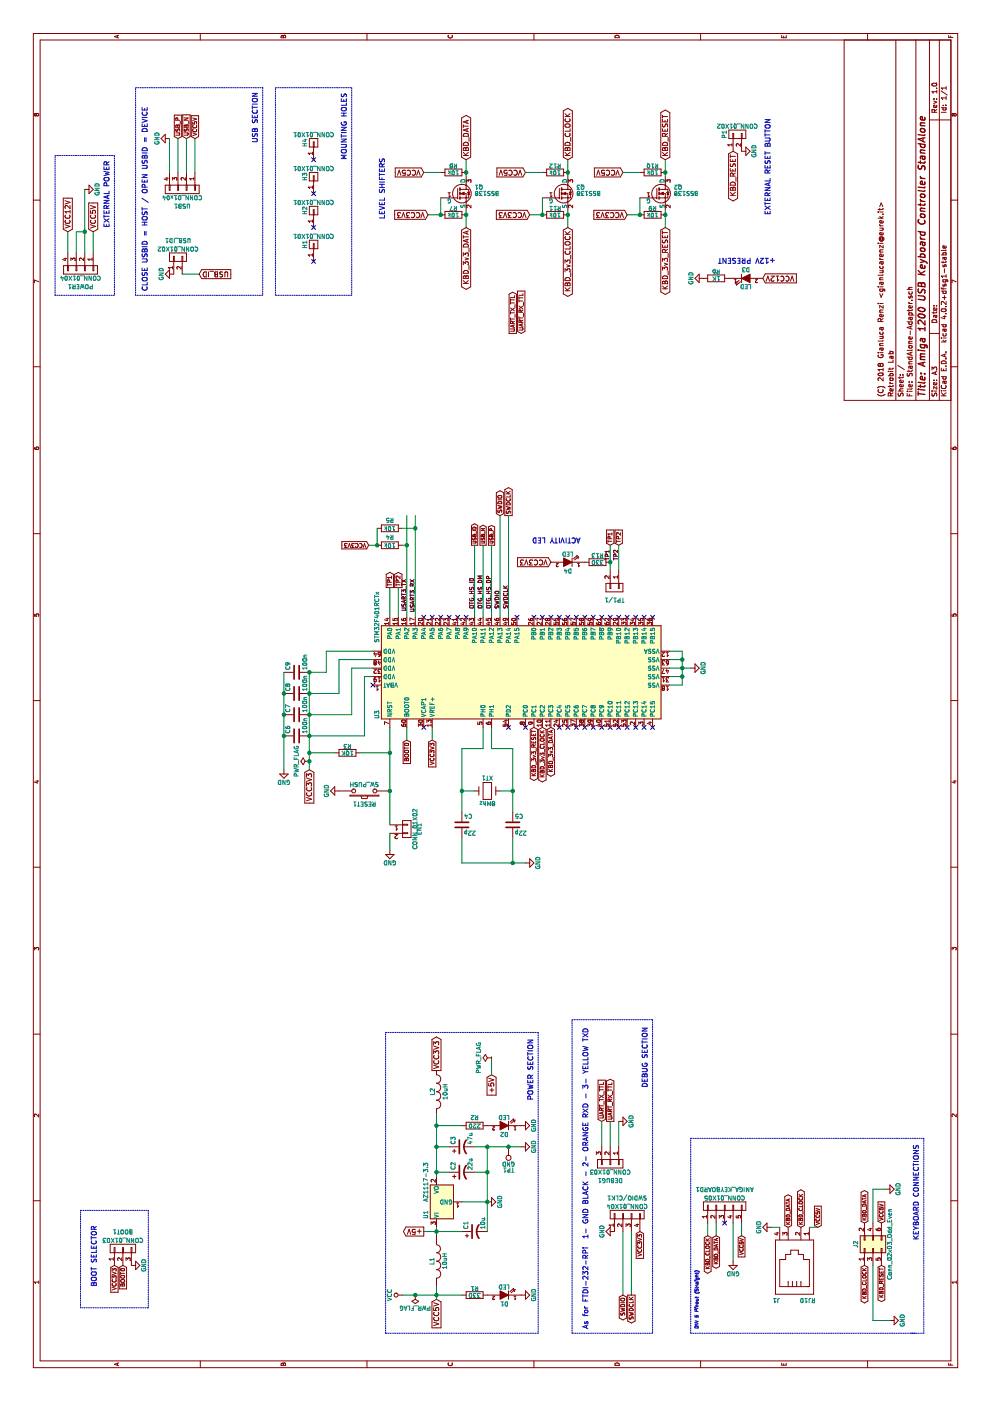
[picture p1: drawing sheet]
EESchema Schematic File Version 2
LIBS:power
LIBS:device
LIBS:transistors
LIBS:conn
LIBS:linear
LIBS:regul
LIBS:74xx
LIBS:cmos4000
LIBS:adc-dac
LIBS:memory
LIBS:xilinx
LIBS:microcontrollers
LIBS:dsp
LIBS:microchip
LIBS:analog_switches
LIBS:motorola
LIBS:texas
LIBS:intel
LIBS:audio
LIBS:interface
LIBS:digital-audio
LIBS:philips
LIBS:display
LIBS:cypress
LIBS:siliconi
LIBS:opto
LIBS:atmel
LIBS:contrib
LIBS:valves
LIBS:Video
LIBS:Valve
LIBS:Triac_Thyristor
LIBS:Transistor_IGBT
LIBS:Transistor_FET
LIBS:Transistor_BJT
LIBS:Transistor_Array
LIBS:Transformer
LIBS:Timer_RTC
LIBS:Timer_PLL
LIBS:Timer
LIBS:Switch
LIBS:StandAlone-Adapter-cache
LIBS:AmigaComponents
EELAYER 25 0
EELAYER END
$Descr A3 16535 11693
encoding utf-8
Sheet 1 1
Title "Amiga 1200 USB Keyboard Controller StandAlone"
Date ""
Rev "1.0"
Comp "Retrobit Lab"
Comment1 "(C) 2018 Gianluca Renzi <gianlucarenzi@eurek.it>"
Comment2 ""
Comment3 ""
Comment4 ""
$EndDescr
NoConn ~ 8450 4400
NoConn ~ 7950 6000
$Comp
L GND #PWR01
U 1 1
P 8650 8150
F 0 "#PWR01" H 8650 7900 50  0001 C CNN
F 1 "GND" H 8650 8000 50  0000 C CNN
F 2 "" H 8650 8150 50  0001 C CNN
F 3 "" H 8650 8150 50  0001 C CNN
	1    8650 8150
	1    0    0    -1  
$EndComp
Text GLabel 3900 5150 2    60   Output ~ 0
VCC3V3
$Comp
L Crystal XT1
U 1 1
P 7200 5750
F 0 "XT1" H 7200 5900 50  0000 C CNN
F 1 "8Mhz" H 7200 5600 50  0000 C CNN
F 2 "Crystals:Crystal_SMD_0603_4Pads" H 7200 5750 50  0001 C CNN
F 3 "" H 7200 5750 50  0000 C CNN
	1    7200 5750
	0    1    1    0   
$EndComp
$Comp
L C C4
U 1 1
P 6800 5450
F 0 "C4" H 6825 5550 50  0000 L CNN
F 1 "22p" H 6825 5350 50  0000 L CNN
F 2 "Capacitors_SMD:C_0603_HandSoldering" H 6838 5300 50  0001 C CNN
F 3 "" H 6800 5450 50  0000 C CNN
	1    6800 5450
	0    1    1    0   
$EndComp
$Comp
L C C5
U 1 1
P 6800 6050
F 0 "C5" H 6825 6150 50  0000 L CNN
F 1 "22p" H 6825 5950 50  0000 L CNN
F 2 "Capacitors_SMD:C_0603_HandSoldering" H 6838 5900 50  0001 C CNN
F 3 "" H 6800 6050 50  0000 C CNN
	1    6800 6050
	0    1    1    0   
$EndComp
$Comp
L GND #PWR02
U 1 1
P 6350 6200
F 0 "#PWR02" H 6350 5950 50  0001 C CNN
F 1 "GND" H 6350 6050 50  0000 C CNN
F 2 "" H 6350 6200 50  0001 C CNN
F 3 "" H 6350 6200 50  0001 C CNN
	1    6350 6200
	1    0    0    -1  
$EndComp
$Comp
L C C6
U 1 1
P 7850 3500
F 0 "C6" H 7875 3600 50  0000 L CNN
F 1 "100n" H 7875 3400 50  0000 L CNN
F 2 "Capacitors_SMD:C_0603_HandSoldering" H 7888 3350 50  0001 C CNN
F 3 "" H 7850 3500 50  0000 C CNN
	1    7850 3500
	1    0    0    -1  
$EndComp
$Comp
L C C7
U 1 1
P 8100 3500
F 0 "C7" H 8125 3600 50  0000 L CNN
F 1 "100n" H 8125 3400 50  0000 L CNN
F 2 "Capacitors_SMD:C_0603_HandSoldering" H 8138 3350 50  0001 C CNN
F 3 "" H 8100 3500 50  0000 C CNN
	1    8100 3500
	1    0    0    -1  
$EndComp
$Comp
L C C8
U 1 1
P 8350 3500
F 0 "C8" H 8375 3600 50  0000 L CNN
F 1 "100n" H 8375 3400 50  0000 L CNN
F 2 "Capacitors_SMD:C_0603_HandSoldering" H 8388 3350 50  0001 C CNN
F 3 "" H 8350 3500 50  0000 C CNN
	1    8350 3500
	1    0    0    -1  
$EndComp
$Comp
L C C9
U 1 1
P 8600 3500
F 0 "C9" H 8625 3600 50  0000 L CNN
F 1 "100n" H 8625 3400 50  0000 L CNN
F 2 "Capacitors_SMD:C_0603_HandSoldering" H 8638 3350 50  0001 C CNN
F 3 "" H 8600 3500 50  0000 C CNN
	1    8600 3500
	1    0    0    -1  
$EndComp
$Comp
L GND #PWR03
U 1 1
P 7450 3350
F 0 "#PWR03" H 7450 3100 50  0001 C CNN
F 1 "GND" H 7450 3200 50  0000 C CNN
F 2 "" H 7450 3350 50  0001 C CNN
F 3 "" H 7450 3350 50  0001 C CNN
	1    7450 3350
	0    1    1    0   
$EndComp
Text GLabel 7450 3650 0    60   Input ~ 0
VCC3V3
$Comp
L CP1 C3
U 1 1
P 3000 5450
F 0 "C3" H 3025 5550 50  0000 L CNN
F 1 "47u" H 3025 5350 50  0000 L CNN
F 2 "Capacitors_SMD:c_elec_4x4.5" H 3000 5450 50  0001 C CNN
F 3 "" H 3000 5450 50  0000 C CNN
	1    3000 5450
	1    0    0    -1  
$EndComp
$Comp
L GND #PWR04
U 1 1
P 3000 6150
F 0 "#PWR04" H 3000 5900 50  0001 C CNN
F 1 "GND" H 3000 6000 50  0000 C CNN
F 2 "" H 3000 6150 50  0001 C CNN
F 3 "" H 3000 6150 50  0001 C CNN
	1    3000 6150
	1    0    0    -1  
$EndComp
Text Label 9350 5700 0    47   ~ 0
OTG_HS_DM
Text Label 9350 5800 0    47   ~ 0
OTG_HS_DP
Text GLabel 10100 5700 2    39   Output ~ 0
USB_N
Text GLabel 10100 5800 2    39   Output ~ 0
USB_P
Text Label 9350 5600 0    47   ~ 0
OTG_HS_ID
Text GLabel 10100 5600 2    39   Output ~ 0
USB_ID
$Comp
L GND #PWR05
U 1 1
P 13300 2050
F 0 "#PWR05" H 13300 1800 50  0001 C CNN
F 1 "GND" H 13300 1900 50  0000 C CNN
F 2 "" H 13300 2050 50  0001 C CNN
F 3 "" H 13300 2050 50  0001 C CNN
	1    13300 2050
	-1   0    0    1   
$EndComp
$Comp
L CONN_01X02 USB_ID1
U 1 1
P 13500 2100
F 0 "USB_ID1" V 13700 2100 50  0000 C CNN
F 1 "CONN_01X02" V 13600 2100 50  0000 C CNN
F 2 "Pin_Headers:Pin_Header_Straight_1x02" H 13500 2100 50  0001 C CNN
F 3 "" H 13500 2100 50  0000 C CNN
	1    13500 2100
	1    0    0    -1  
$EndComp
Text GLabel 13300 2350 3    60   Input ~ 0
USB_ID
Text Notes 13100 1750 0    60   ~ 0
CLOSE USBID = HOST / OPEN USBID = DEVICE
$Comp
L CONN_01X04 USB1
U 1 1
P 14300 2150
F 0 "USB1" V 14500 2150 50  0000 C CNN
F 1 "CONN_01x04" V 14400 2150 50  0000 C CNN
F 2 "RetroBitLab:USB_A_UP" H 14300 2150 50  0001 C CNN
F 3 "" H 14300 2150 50  0000 C CNN
	1    14300 2150
	-1   0    0    1   
$EndComp
$Comp
L GND #PWR06
U 1 1
P 14900 2000
F 0 "#PWR06" H 14900 1750 50  0001 C CNN
F 1 "GND" H 14900 1850 50  0000 C CNN
F 2 "" H 14900 2000 50  0001 C CNN
F 3 "" H 14900 2000 50  0001 C CNN
	1    14900 2000
	-1   0    0    1   
$EndComp
Text GLabel 14900 2200 2    47   Input ~ 0
USB_N
Text GLabel 14900 2100 2    47   Input ~ 0
USB_P
Text GLabel 14900 2300 2    47   Input ~ 0
VCC5V
Text Label 9700 4800 2    47   ~ 0
USART3_TX
Text Label 9700 4900 2    47   ~ 0
USART3_RX
$Comp
L R R4
U 1 1
P 10100 4600
F 0 "R4" V 10200 4600 50  0000 C CNN
F 1 "10k" V 10100 4600 50  0000 C CNN
F 2 "Resistors_SMD:R_0603_HandSoldering" V 10030 4600 50  0001 C CNN
F 3 "" H 10100 4600 50  0000 C CNN
	1    10100 4600
	1    0    0    -1  
$EndComp
$Comp
L R R5
U 1 1
P 10300 4600
F 0 "R5" V 10400 4600 50  0000 C CNN
F 1 "10k" V 10300 4600 50  0000 C CNN
F 2 "Resistors_SMD:R_0603_HandSoldering" V 10230 4600 50  0001 C CNN
F 3 "" H 10300 4600 50  0000 C CNN
	1    10300 4600
	1    0    0    -1  
$EndComp
Text GLabel 10100 4350 1    47   Input ~ 0
VCC3V3
Text GLabel 12600 6050 2    47   Output ~ 0
UART_TX_TTL
Text GLabel 12600 6150 2    47   Input ~ 0
UART_RX_TTL
Text GLabel 7950 6300 0    47   BiDi ~ 0
KBD_3v3_RESET
Text GLabel 7950 6400 0    47   BiDi ~ 0
KBD_3v3_CLOCK
Text GLabel 7950 6500 0    47   BiDi ~ 0
KBD_3v3_DATA
$Comp
L CONN_01X02 EN1
U 1 1
P 6750 4800
F 0 "EN1" V 6900 4800 50  0000 C CNN
F 1 "CONN_01X02" V 6850 4800 50  0000 C CNN
F 2 "Pin_Headers:Pin_Header_Straight_1x02" H 6750 4800 50  0001 C CNN
F 3 "" H 6750 4800 50  0000 C CNN
	1    6750 4800
	0    1    1    0   
$EndComp
$Comp
L GND #PWR07
U 1 1
P 6500 4600
F 0 "#PWR07" H 6500 4350 50  0001 C CNN
F 1 "GND" H 6500 4450 50  0000 C CNN
F 2 "" H 6500 4600 50  0001 C CNN
F 3 "" H 6500 4600 50  0001 C CNN
	1    6500 4600
	0    1    1    0   
$EndComp
$Comp
L R R3
U 1 1
P 7650 4100
F 0 "R3" V 7730 4100 50  0000 C CNN
F 1 "10K" V 7650 4100 50  0000 C CNN
F 2 "Resistors_SMD:R_0603_HandSoldering" V 7580 4100 50  0001 C CNN
F 3 "" H 7650 4100 50  0000 C CNN
	1    7650 4100
	1    0    0    -1  
$EndComp
$Comp
L R R2
U 1 1
P 3250 5600
F 0 "R2" V 3350 5600 50  0000 C CNN
F 1 "220" V 3250 5600 50  0000 C CNN
F 2 "Resistors_SMD:R_0603_HandSoldering" V 3180 5600 50  0001 C CNN
F 3 "" H 3250 5600 50  0000 C CNN
	1    3250 5600
	1    0    0    -1  
$EndComp
$Comp
L LED D2
U 1 1
P 3250 5950
F 0 "D2" H 3250 6050 50  0000 C CNN
F 1 "LED" H 3250 5850 50  0000 C CNN
F 2 "LEDs:LED_0603" H 3250 5950 50  0001 C CNN
F 3 "" H 3250 5950 50  0000 C CNN
	1    3250 5950
	0    -1   -1   0   
$EndComp
$Comp
L GND #PWR08
U 1 1
P 3250 6150
F 0 "#PWR08" H 3250 5900 50  0001 C CNN
F 1 "GND" H 3250 6000 50  0000 C CNN
F 2 "" H 3250 6150 50  0001 C CNN
F 3 "" H 3250 6150 50  0001 C CNN
	1    3250 6150
	1    0    0    -1  
$EndComp
Text GLabel 9600 4600 2    47   Output ~ 0
TP1
Text GLabel 9600 4700 2    47   Output ~ 0
TP2
$Comp
L CONN_01X02 TP1/1
U 1 1
P 9600 7250
F 0 "TP1/1" V 9750 7250 50  0000 C CNN
F 1 "CONN_01X02" V 9700 7250 50  0001 C CNN
F 2 "Pin_Headers:Pin_Header_Straight_1x02" H 9600 7250 50  0001 C CNN
F 3 "" H 9600 7250 50  0000 C CNN
	1    9600 7250
	-1   0    0    1   
$EndComp
Text Label 10050 7200 2    47   ~ 0
TP1
Text Label 10050 7300 2    47   ~ 0
TP2
Text GLabel 10100 7200 2    47   Input ~ 0
TP1
Text GLabel 10100 7300 2    47   Input ~ 0
TP2
$Comp
L TEST_1P TP1
U 1 1
P 3000 6000
F 0 "TP1" H 3000 6270 50  0000 C CNN
F 1 "GND" H 3000 6200 50  0000 C CNN
F 2 "Wire_Pads:SolderWirePad_single_0-8mmDrill" H 3200 6000 50  0001 C CNN
F 3 "" H 3200 6000 50  0000 C CNN
	1    3000 6000
	0    -1   -1   0   
$EndComp
NoConn ~ 7950 5000
NoConn ~ 9250 5000
NoConn ~ 9250 5100
NoConn ~ 9250 5200
NoConn ~ 9250 5300
NoConn ~ 9250 5400
NoConn ~ 9250 5500
NoConn ~ 9250 6100
NoConn ~ 7950 7400
NoConn ~ 7950 7300
NoConn ~ 7950 7200
NoConn ~ 7950 7100
NoConn ~ 7950 7000
NoConn ~ 7950 6900
NoConn ~ 7950 6800
NoConn ~ 7950 6700
NoConn ~ 9250 7100
NoConn ~ 9250 7000
NoConn ~ 9250 6900
NoConn ~ 9250 6800
NoConn ~ 9250 6700
NoConn ~ 9250 6600
NoConn ~ 9250 6400
NoConn ~ 9250 6300
$Comp
L GND #PWR09
U 1 1
P 3300 7300
F 0 "#PWR09" H 3300 7050 50  0001 C CNN
F 1 "GND" H 3300 7150 50  0000 C CNN
F 2 "" H 3300 7300 50  0001 C CNN
F 3 "" H 3300 7300 50  0001 C CNN
	1    3300 7300
	1    0    0    -1  
$EndComp
Text GLabel 3300 7200 2    47   Output ~ 0
UART_RX_TTL
Text GLabel 3300 7100 2    47   Input ~ 0
UART_TX_TTL
NoConn ~ 7950 6200
Text GLabel 7800 5100 0    47   Input ~ 0
VCC3V3
NoConn ~ 9250 7500
NoConn ~ 7950 6600
NoConn ~ 7950 7700
NoConn ~ 7950 7600
NoConn ~ 7950 7500
NoConn ~ 9250 7200
NoConn ~ 9250 7300
NoConn ~ 9250 7400
NoConn ~ 9250 7600
NoConn ~ 9250 7700
$Comp
L AZ1117-3.3 U1
U 1 1
P 2350 5150
F 0 "U1" H 2200 5275 50  0000 C CNN
F 1 "AZ1117-3.3" H 2350 5275 50  0000 L CNN
F 2 "TO_SOT_Packages_SMD:SOT-223" H 2350 5400 50  0001 C CIN
F 3 "" H 2350 5150 50  0001 C CNN
	1    2350 5150
	1    0    0    -1  
$EndComp
$Comp
L GND #PWR010
U 1 1
P 2350 5750
F 0 "#PWR010" H 2350 5500 50  0001 C CNN
F 1 "GND" H 2350 5600 50  0000 C CNN
F 2 "" H 2350 5750 50  0001 C CNN
F 3 "" H 2350 5750 50  0001 C CNN
	1    2350 5750
	1    0    0    -1  
$EndComp
$Comp
L CP1 C2
U 1 1
P 2700 5450
F 0 "C2" H 2725 5550 50  0000 L CNN
F 1 "22u" H 2725 5350 50  0000 L CNN
F 2 "Capacitors_SMD:c_elec_4x4.5" H 2700 5450 50  0001 C CNN
F 3 "" H 2700 5450 50  0000 C CNN
	1    2700 5450
	1    0    0    -1  
$EndComp
$Comp
L CP1 C1
U 1 1
P 2000 5600
F 0 "C1" H 2025 5700 50  0000 L CNN
F 1 "10u" H 2025 5500 50  0000 L CNN
F 2 "Capacitors_SMD:c_elec_4x4.5" H 2000 5600 50  0001 C CNN
F 3 "" H 2000 5600 50  0000 C CNN
	1    2000 5600
	1    0    0    -1  
$EndComp
Text GLabel 1200 5150 0    60   Input ~ 0
VCC5V
Wire Wire Line
	8550 7900 8550 8050
Wire Wire Line
	8450 8050 8850 8050
Wire Wire Line
	8650 7900 8650 8150
Wire Wire Line
	8750 8050 8750 7900
Connection ~ 8650 8050
Wire Wire Line
	7200 5900 7200 6050
Wire Wire Line
	6950 6050 7700 6050
Connection ~ 7200 6050
Wire Wire Line
	6350 6050 6650 6050
Connection ~ 7850 3650
Connection ~ 8100 3650
Connection ~ 8350 3650
Connection ~ 8350 3350
Connection ~ 8100 3350
Connection ~ 7850 3350
Wire Wire Line
	2650 5150 3400 5150
Wire Wire Line
	7850 3650 7850 4300
Wire Wire Line
	7850 4300 8550 4300
Wire Wire Line
	8550 4300 8550 4400
Wire Wire Line
	8650 4400 8650 4150
Wire Wire Line
	8650 4150 8100 4150
Wire Wire Line
	8100 4150 8100 3650
Wire Wire Line
	8750 4400 8750 4000
Wire Wire Line
	8750 4000 8350 4000
Wire Wire Line
	8350 4000 8350 3650
Wire Wire Line
	8850 4400 8850 3850
Wire Wire Line
	8850 3850 8600 3850
Wire Wire Line
	8600 3850 8600 3650
Wire Wire Line
	9250 5700 10100 5700
Wire Wire Line
	9250 5800 10100 5800
Wire Wire Line
	9250 5600 10100 5600
Wire Wire Line
	13300 2150 13300 2350
Wire Wire Line
	14500 2300 14900 2300
Wire Wire Line
	14500 2200 14900 2200
Wire Wire Line
	14500 2100 14900 2100
Wire Wire Line
	9250 4800 10450 4800
Wire Wire Line
	9250 4900 10450 4900
Wire Wire Line
	10100 4750 10100 4800
Connection ~ 10100 4800
Wire Wire Line
	10300 4750 10300 4900
Connection ~ 10300 4900
Wire Wire Line
	10300 4450 10100 4450
Wire Wire Line
	10100 4450 10100 4350
Connection ~ 10100 4450
Wire Wire Line
	6800 4600 7950 4600
Wire Wire Line
	6700 4600 6500 4600
Wire Wire Line
	7650 4250 7650 4600
Connection ~ 7650 4600
Connection ~ 7650 3650
Connection ~ 3250 5150
Wire Wire Line
	3000 5600 3000 6150
Connection ~ 3000 6000
Wire Wire Line
	3000 7300 3300 7300
Wire Wire Line
	3000 7200 3300 7200
Wire Wire Line
	3000 7100 3300 7100
Wire Wire Line
	8600 3650 7450 3650
Wire Wire Line
	7450 3350 8600 3350
Connection ~ 8600 3650
Wire Wire Line
	8450 8050 8450 7900
Connection ~ 8550 8050
Wire Wire Line
	8850 8050 8850 7900
Connection ~ 8750 8050
Wire Wire Line
	7950 5100 7800 5100
Wire Wire Line
	7950 5800 7700 5800
Wire Wire Line
	7700 5700 7950 5700
Wire Wire Line
	7700 5800 7700 6050
Wire Wire Line
	7700 5450 7700 5700
Wire Wire Line
	9600 4700 9250 4700
Wire Wire Line
	9600 4600 9250 4600
Connection ~ 3000 5150
Connection ~ 2700 5750
Connection ~ 2350 5750
Wire Wire Line
	2350 5450 2350 5750
Wire Wire Line
	2000 5000 2000 5450
Connection ~ 2700 5150
Wire Wire Line
	3250 5450 3250 5150
Connection ~ 2000 5150
Wire Wire Line
	7700 5450 6950 5450
Connection ~ 7200 5450
Wire Wire Line
	6350 5450 6650 5450
$Comp
L VCC #PWR011
U 1 1
P 1250 4750
F 0 "#PWR011" H 1250 4600 50  0001 C CNN
F 1 "VCC" H 1250 4900 50  0000 C CNN
F 2 "" H 1250 4750 50  0001 C CNN
F 3 "" H 1250 4750 50  0001 C CNN
	1    1250 4750
	1    0    0    -1  
$EndComp
Wire Wire Line
	1250 4750 1250 5450
Connection ~ 1250 5150
Wire Wire Line
	7200 5600 7200 5450
Wire Wire Line
	6350 5450 6350 6200
Connection ~ 6350 6050
Wire Wire Line
	1950 5150 2050 5150
$Comp
L INDUCTOR L1
U 1 1
P 1650 5150
F 0 "L1" V 1600 5150 50  0000 C CNN
F 1 "10uH" V 1750 5150 50  0000 C CNN
F 2 "Inductors:SELF-WE-PD3S" H 1650 5150 50  0001 C CNN
F 3 "" H 1650 5150 50  0000 C CNN
	1    1650 5150
	0    1    1    0   
$EndComp
Wire Wire Line
	1200 5150 1350 5150
Connection ~ 3000 5750
Wire Wire Line
	2000 5750 3000 5750
Text Label 9350 5900 0    47   ~ 0
SWDIO
Text Label 9350 6000 0    47   ~ 0
SWDCLK
Text GLabel 10450 5900 2    47   BiDi ~ 0
SWDIO
Text GLabel 10450 6000 2    47   Output ~ 0
SWDCLK
$Comp
L CONN_01X04 SWDIO/CLK1
U 1 1
P 2200 7400
F 0 "SWDIO/CLK1" V 2400 7400 50  0000 C CNN
F 1 "CONN_01X04" V 2300 7400 50  0000 C CNN
F 2 "Pin_Headers:Pin_Header_Angled_1x04" H 2200 7400 50  0001 C CNN
F 3 "" H 2200 7400 50  0000 C CNN
	1    2200 7400
	1    0    0    -1  
$EndComp
Wire Wire Line
	1250 7450 2000 7450
$Comp
L GND #PWR012
U 1 1
P 2000 7250
F 0 "#PWR012" H 2000 7000 50  0001 C CNN
F 1 "GND" H 2000 7100 50  0000 C CNN
F 2 "" H 2000 7250 50  0001 C CNN
F 3 "" H 2000 7250 50  0001 C CNN
	1    2000 7250
	-1   0    0    1   
$EndComp
Text GLabel 2000 7550 0    47   Input ~ 0
VCC3V3
Wire Wire Line
	9250 6000 10450 6000
Wire Wire Line
	9250 5900 10450 5900
Wire Wire Line
	2000 7350 1250 7350
Text GLabel 1250 7350 0    47   BiDi ~ 0
SWDIO
Text GLabel 1250 7450 0    47   Output ~ 0
SWDCLK
Wire Wire Line
	7950 4800 7800 4800
Text GLabel 7800 4800 0    47   Input ~ 0
BOOT0
Text GLabel 1600 1450 0    47   Input ~ 0
BOOT0
$Comp
L GND #PWR013
U 1 1
P 1600 1550
F 0 "#PWR013" H 1600 1300 50  0001 C CNN
F 1 "GND" H 1600 1400 50  0000 C CNN
F 2 "" H 1600 1550 50  0001 C CNN
F 3 "" H 1600 1550 50  0001 C CNN
	1    1600 1550
	1    0    0    -1  
$EndComp
Text GLabel 1600 1350 0    47   Input ~ 0
VCC3V3
$Comp
L CONN_01X03 BOOT1
U 1 1
P 1800 1450
F 0 "BOOT1" V 2000 1450 50  0000 C CNN
F 1 "CONN_01X03" V 1900 1450 50  0000 C CNN
F 2 "Pin_Headers:Pin_Header_Straight_1x03" H 1800 1450 50  0001 C CNN
F 3 "" H 1800 1450 50  0000 C CNN
	1    1800 1450
	1    0    0    -1  
$EndComp
$Comp
L SW_PUSH RESET1
U 1 1
P 7200 4300
F 0 "RESET1" H 7200 4450 50  0000 C CNN
F 1 "SW_PUSH" H 7200 4220 50  0000 C CNN
F 2 "Buttons_Switches_SMD:SW_SPST_FSMSM" H 7200 4300 50  0001 C CNN
F 3 "" H 7200 4300 50  0000 C CNN
	1    7200 4300
	0    -1   -1   0   
$EndComp
$Comp
L GND #PWR014
U 1 1
P 7200 4000
F 0 "#PWR014" H 7200 3750 50  0001 C CNN
F 1 "GND" H 7200 3850 50  0000 C CNN
F 2 "" H 7200 4000 50  0001 C CNN
F 3 "" H 7200 4000 50  0001 C CNN
	1    7200 4000
	-1   0    0    1   
$EndComp
$Comp
L LED D1
U 1 1
P 1250 5950
F 0 "D1" H 1250 6050 50  0000 C CNN
F 1 "LED" H 1250 5850 50  0000 C CNN
F 2 "LEDs:LED_0603" H 1250 5950 50  0001 C CNN
F 3 "" H 1250 5950 50  0000 C CNN
	1    1250 5950
	0    -1   -1   0   
$EndComp
$Comp
L GND #PWR015
U 1 1
P 1250 6150
F 0 "#PWR015" H 1250 5900 50  0001 C CNN
F 1 "GND" H 1250 6000 50  0000 C CNN
F 2 "" H 1250 6150 50  0001 C CNN
F 3 "" H 1250 6150 50  0001 C CNN
	1    1250 6150
	1    0    0    -1  
$EndComp
$Comp
L R R1
U 1 1
P 1250 5600
F 0 "R1" V 1330 5600 50  0000 C CNN
F 1 "330" V 1250 5600 50  0000 C CNN
F 2 "Resistors_SMD:R_0603_HandSoldering" V 1180 5600 50  0001 C CNN
F 3 "" H 1250 5600 50  0000 C CNN
	1    1250 5600
	1    0    0    -1  
$EndComp
NoConn ~ 8650 4700
NoConn ~ 8650 4800
NoConn ~ 8650 4900
NoConn ~ 8650 5000
NoConn ~ 8650 5100
NoConn ~ 8650 5200
NoConn ~ 8650 5300
NoConn ~ 8650 5400
NoConn ~ 8650 5650
NoConn ~ 8650 5750
NoConn ~ 8650 5850
NoConn ~ 8650 5950
NoConn ~ 8650 6050
NoConn ~ 8650 6150
NoConn ~ 8650 6250
NoConn ~ 8650 4700
NoConn ~ 8650 4800
NoConn ~ 8650 4900
NoConn ~ 8650 5000
NoConn ~ 8650 5100
NoConn ~ 8650 5200
NoConn ~ 8650 5300
NoConn ~ 8650 5400
NoConn ~ 8650 5650
NoConn ~ 8650 5750
NoConn ~ 8650 5850
NoConn ~ 8650 5950
NoConn ~ 8650 6050
NoConn ~ 8650 6150
NoConn ~ 8650 6250
NoConn ~ 8650 7500
Connection ~ 7200 4600
$Comp
L CONN_01X04 POWER1
U 1 1
P 13350 950
F 0 "POWER1" V 13550 950 50  0000 C CNN
F 1 "CONN_01X04" V 13450 950 50  0000 C CNN
F 2 "Pin_Headers:Pin_Header_Angled_1x04" H 13350 950 50  0001 C CNN
F 3 "" H 13350 950 50  0000 C CNN
	1    13350 950 
	-1   0    0    1   
$EndComp
Wire Wire Line
	13550 1100 13800 1100
Wire Wire Line
	14300 1000 13550 1000
Wire Wire Line
	13550 900  13800 900 
Wire Wire Line
	13550 800  13800 800 
Text GLabel 13800 800  2    60   Input ~ 0
VCC12V
Wire Wire Line
	13800 900  13800 1000
Connection ~ 13800 1000
$Comp
L GND #PWR016
U 1 1
P 14300 1000
F 0 "#PWR016" H 14300 750 50  0001 C CNN
F 1 "GND" H 14300 850 50  0000 C CNN
F 2 "" H 14300 1000 50  0001 C CNN
F 3 "" H 14300 1000 50  0001 C CNN
	1    14300 1000
	1    0    0    -1  
$EndComp
Text GLabel 13800 1100 2    60   Input ~ 0
VCC5V
$Comp
L LED D3
U 1 1
P 13250 8800
F 0 "D3" H 13250 8900 50  0000 C CNN
F 1 "LED" H 13250 8700 50  0000 C CNN
F 2 "LEDs:LED_0603" H 13250 8800 50  0001 C CNN
F 3 "" H 13250 8800 50  0000 C CNN
	1    13250 8800
	0    1    1    0   
$EndComp
$Comp
L R R6
U 1 1
P 13250 8450
F 0 "R6" V 13330 8450 50  0000 C CNN
F 1 "1K" V 13250 8450 50  0000 C CNN
F 2 "Resistors_SMD:R_0603_HandSoldering" V 13180 8450 50  0001 C CNN
F 3 "" H 13250 8450 50  0000 C CNN
	1    13250 8450
	1    0    0    -1  
$EndComp
$Comp
L GND #PWR017
U 1 1
P 13250 8300
F 0 "#PWR017" H 13250 8050 50  0001 C CNN
F 1 "GND" H 13250 8150 50  0000 C CNN
F 2 "" H 13250 8300 50  0001 C CNN
F 3 "" H 13250 8300 50  0001 C CNN
	1    13250 8300
	-1   0    0    1   
$EndComp
Text GLabel 13250 9000 3    60   Input ~ 0
VCC12V
Wire Wire Line
	14900 2000 14500 2000
$Comp
L INDUCTOR_SMALL L2
U 1 1
P 3650 5150
F 0 "L2" H 3650 5100 50  0000 C CNN
F 1 "10uH" H 3650 5250 50  0000 C CNN
F 2 "Inductors:SELF-WE-PD3S" H 3650 5150 50  0001 C CNN
F 3 "" H 3650 5150 50  0000 C CNN
	1    3650 5150
	-1   0    0    1   
$EndComp
$Comp
L CONN_01X03 DEBUG1
U 1 1
P 2800 7200
F 0 "DEBUG1" V 3000 7200 50  0000 C CNN
F 1 "CONN_01X03" V 2900 7200 50  0000 C CNN
F 2 "Pin_Headers:Pin_Header_Straight_1x03" H 2800 7200 50  0001 C CNN
F 3 "" H 2800 7200 50  0000 C CNN
	1    2800 7200
	-1   0    0    1   
$EndComp
Text Notes 850  6950 0    60   ~ 0
As for FTDI-232-RPi  1- GND BLACK - 2- ORANGE RXD - 3- YELLOW TXD
$Comp
L CONN_01X05 AMIGA_KEYBOARD1
U 1 1
P 2300 8550
F 0 "AMIGA_KEYBOARD1" V 2500 8550 50  0000 C CNN
F 1 "CONN_01X05" V 2400 8550 50  0000 C CNN
F 2 "Pin_Headers:Pin_Header_Angled_1x05" H 2300 8550 50  0001 C CNN
F 3 "" H 2300 8550 50  0000 C CNN
	1    2300 8550
	1    0    0    -1  
$EndComp
Wire Wire Line
	2100 8750 1950 8750
Wire Wire Line
	1650 8650 2100 8650
NoConn ~ 2100 8550
Wire Wire Line
	2100 8450 1950 8450
Wire Wire Line
	2100 8350 1950 8350
Text GLabel 1950 8350 0    43   BiDi ~ 0
KBD_CLOCK
Text GLabel 1950 8450 0    43   BiDi ~ 0
KBD_DATA
$Comp
L GND #PWR018
U 1 1
P 1650 8650
F 0 "#PWR018" H 1650 8400 50  0001 C CNN
F 1 "GND" H 1650 8500 50  0000 C CNN
F 2 "" H 1650 8650 50  0001 C CNN
F 3 "" H 1650 8650 50  0001 C CNN
	1    1650 8650
	0    1    1    0   
$EndComp
Text GLabel 1950 8750 0    43   Input ~ 0
VCC5V
$Comp
L PWR_FLAG #FLG019
U 1 1
P 1250 4900
F 0 "#FLG019" H 1250 4975 50  0001 C CNN
F 1 "PWR_FLAG" H 1250 5050 50  0000 C CNN
F 2 "" H 1250 4900 50  0001 C CNN
F 3 "" H 1250 4900 50  0001 C CNN
	1    1250 4900
	0    -1   -1   0   
$EndComp
Connection ~ 1250 4900
$Comp
L PWR_FLAG #FLG020
U 1 1
P 7550 3650
F 0 "#FLG020" H 7550 3725 50  0001 C CNN
F 1 "PWR_FLAG" H 7550 3800 50  0000 C CNN
F 2 "" H 7550 3650 50  0001 C CNN
F 3 "" H 7550 3650 50  0001 C CNN
	1    7550 3650
	1    0    0    -1  
$EndComp
Connection ~ 7550 3650
NoConn ~ 9250 6500
Wire Wire Line
	2700 5150 2700 5300
Wire Wire Line
	2700 5600 2700 5750
Wire Wire Line
	3000 5150 3000 5300
Text GLabel 2000 5000 1    60   Output ~ 0
+5V
Text GLabel 3850 5800 0    60   Input ~ 0
+5V
Wire Wire Line
	3850 5800 4050 5800
$Comp
L PWR_FLAG #FLG021
U 1 1
P 4050 5800
F 0 "#FLG021" H 4050 5875 50  0001 C CNN
F 1 "PWR_FLAG" H 4050 5950 50  0000 C CNN
F 2 "" H 4050 5800 50  0001 C CNN
F 3 "" H 4050 5800 50  0001 C CNN
	1    4050 5800
	1    0    0    -1  
$EndComp
$Comp
L BSS138 Q1
U 1 1
P 14250 5400
F 0 "Q1" H 14450 5475 50  0000 L CNN
F 1 "BSS138" H 14450 5400 50  0000 L CNN
F 2 "TO_SOT_Packages_SMD:SOT-23" H 14450 5325 50  0001 L CIN
F 3 "" H 14250 5400 50  0000 L CNN
	1    14250 5400
	0    1    1    0   
$EndComp
$Comp
L R R7
U 1 1
P 14000 5350
F 0 "R7" V 14080 5350 50  0000 C CNN
F 1 "10k" V 14000 5350 50  0000 C CNN
F 2 "Resistors_SMD:R_0603_HandSoldering" V 13930 5350 50  0001 C CNN
F 3 "" H 14000 5350 50  0000 C CNN
	1    14000 5350
	1    0    0    -1  
$EndComp
$Comp
L R R8
U 1 1
P 14500 5350
F 0 "R8" V 14580 5350 50  0000 C CNN
F 1 "10k" V 14500 5350 50  0000 C CNN
F 2 "Resistors_SMD:R_0603_HandSoldering" V 14430 5350 50  0001 C CNN
F 3 "" H 14500 5350 50  0000 C CNN
	1    14500 5350
	1    0    0    -1  
$EndComp
Wire Wire Line
	14050 5500 13850 5500
Wire Wire Line
	14450 5500 14650 5500
Connection ~ 14500 5500
Connection ~ 14000 5500
Wire Wire Line
	14200 5200 14000 5200
Wire Wire Line
	14000 5200 14000 5050
Connection ~ 14000 5200
Text GLabel 14000 5050 1    60   Input ~ 0
VCC3V3
Text GLabel 14500 5000 1    60   Input ~ 0
VCC5V
Wire Wire Line
	14500 5000 14500 5200
Text GLabel 13850 5500 0    60   BiDi ~ 0
KBD_3v3_DATA
Text GLabel 14650 5500 2    60   BiDi ~ 0
KBD_DATA
$Comp
L BSS138 Q2
U 1 1
P 14250 7750
F 0 "Q2" H 14450 7825 50  0000 L CNN
F 1 "BSS138" H 14450 7750 50  0000 L CNN
F 2 "TO_SOT_Packages_SMD:SOT-23" H 14450 7675 50  0001 L CIN
F 3 "" H 14250 7750 50  0000 L CNN
	1    14250 7750
	0    1    1    0   
$EndComp
$Comp
L R R9
U 1 1
P 14000 7700
F 0 "R9" V 14080 7700 50  0000 C CNN
F 1 "10k" V 14000 7700 50  0000 C CNN
F 2 "Resistors_SMD:R_0603_HandSoldering" V 13930 7700 50  0001 C CNN
F 3 "" H 14000 7700 50  0000 C CNN
	1    14000 7700
	1    0    0    -1  
$EndComp
$Comp
L R R10
U 1 1
P 14500 7700
F 0 "R10" V 14580 7700 50  0000 C CNN
F 1 "10k" V 14500 7700 50  0000 C CNN
F 2 "Resistors_SMD:R_0603_HandSoldering" V 14430 7700 50  0001 C CNN
F 3 "" H 14500 7700 50  0000 C CNN
	1    14500 7700
	1    0    0    -1  
$EndComp
Wire Wire Line
	14050 7850 13850 7850
Wire Wire Line
	14450 7850 14650 7850
Connection ~ 14500 7850
Connection ~ 14000 7850
Wire Wire Line
	14200 7550 14000 7550
Wire Wire Line
	14000 7550 14000 7400
Connection ~ 14000 7550
Text GLabel 14500 7350 1    60   Input ~ 0
VCC5V
Wire Wire Line
	14500 7350 14500 7550
Text GLabel 13850 7850 0    60   BiDi ~ 0
KBD_3v3_RESET
Text GLabel 14650 7850 2    60   BiDi ~ 0
KBD_RESET
$Comp
L BSS138 Q3
U 1 1
P 14250 6600
F 0 "Q3" H 14450 6675 50  0000 L CNN
F 1 "BSS138" H 14450 6600 50  0000 L CNN
F 2 "TO_SOT_Packages_SMD:SOT-23" H 14450 6525 50  0001 L CIN
F 3 "" H 14250 6600 50  0000 L CNN
	1    14250 6600
	0    1    1    0   
$EndComp
$Comp
L R R11
U 1 1
P 14000 6550
F 0 "R11" V 14080 6550 50  0000 C CNN
F 1 "10k" V 14000 6550 50  0000 C CNN
F 2 "Resistors_SMD:R_0603_HandSoldering" V 13930 6550 50  0001 C CNN
F 3 "" H 14000 6550 50  0000 C CNN
	1    14000 6550
	1    0    0    -1  
$EndComp
$Comp
L R R12
U 1 1
P 14500 6550
F 0 "R12" V 14580 6550 50  0000 C CNN
F 1 "10k" V 14500 6550 50  0000 C CNN
F 2 "Resistors_SMD:R_0603_HandSoldering" V 14430 6550 50  0001 C CNN
F 3 "" H 14500 6550 50  0000 C CNN
	1    14500 6550
	1    0    0    -1  
$EndComp
Wire Wire Line
	14050 6700 13850 6700
Wire Wire Line
	14450 6700 14650 6700
Connection ~ 14500 6700
Connection ~ 14000 6700
Wire Wire Line
	14200 6400 14000 6400
Wire Wire Line
	14000 6400 14000 6250
Connection ~ 14000 6400
Text GLabel 14000 6250 1    60   Input ~ 0
VCC3V3
Text GLabel 14500 6200 1    60   Input ~ 0
VCC5V
Wire Wire Line
	14500 6200 14500 6400
Text GLabel 13850 6700 0    60   BiDi ~ 0
KBD_3v3_CLOCK
Text GLabel 14650 6700 2    60   BiDi ~ 0
KBD_CLOCK
$Comp
L STM32F401RCTx U3
U 1 1
P 8650 6100
F 0 "U3" H 8050 7750 50  0000 L CNN
F 1 "STM32F401RCTx" H 8950 7750 50  0000 L CNN
F 2 "Housings_QFP:LQFP-64_10x10mm_Pitch0.5mm" H 8050 4400 50  0001 R CNN
F 3 "" H 8650 6100 50  0001 C CNN
	1    8650 6100
	1    0    0    -1  
$EndComp
Wire Wire Line
	10100 7300 9800 7300
Wire Wire Line
	10100 7200 9800 7200
$Comp
L R R13
U 1 1
P 9900 7050
F 0 "R13" V 9980 7050 50  0000 C CNN
F 1 "330" V 9900 7050 50  0000 C CNN
F 2 "Resistors_SMD:R_0603_HandSoldering" V 9830 7050 50  0001 C CNN
F 3 "" H 9900 7050 50  0000 C CNN
	1    9900 7050
	1    0    0    -1  
$EndComp
Connection ~ 9900 7200
$Comp
L LED D4
U 1 1
P 9900 6700
F 0 "D4" H 9900 6800 50  0000 C CNN
F 1 "LED" H 9900 6600 50  0000 C CNN
F 2 "LEDs:LED_0603" H 9900 6700 50  0001 C CNN
F 3 "" H 9900 6700 50  0000 C CNN
	1    9900 6700
	0    -1   -1   0   
$EndComp
Text GLabel 9900 6500 1    60   Input ~ 0
VCC3V3
$Comp
L CONN_01X02 P1
U 1 1
P 14950 8700
F 0 "P1" H 14950 8850 50  0000 C CNN
F 1 "CONN_01X02" V 15050 8700 50  0000 C CNN
F 2 "Pin_Headers:Pin_Header_Straight_1x02" H 14950 8700 50  0001 C CNN
F 3 "" H 14950 8700 50  0000 C CNN
	1    14950 8700
	1    0    0    -1  
$EndComp
Text GLabel 14750 8650 0    60   BiDi ~ 0
KBD_RESET
$Comp
L GND #PWR022
U 1 1
P 14750 8750
F 0 "#PWR022" H 14750 8500 50  0001 C CNN
F 1 "GND" H 14750 8600 50  0000 C CNN
F 2 "" H 14750 8750 50  0001 C CNN
F 3 "" H 14750 8750 50  0001 C CNN
	1    14750 8750
	1    0    0    -1  
$EndComp
Wire Notes Line
	800  6750 4500 6750
Wire Notes Line
	4500 7700 800  7700
Wire Notes Line
	800  7700 800  6750
Text Notes 3700 7650 0    60   ~ 12
DEBUG SECTION
Wire Notes Line
	800  4550 4350 4550
Wire Notes Line
	4350 4550 4350 6350
Wire Notes Line
	4350 6350 800  6350
Wire Notes Line
	800  6350 800  4550
Text Notes 3550 6300 0    60   ~ 12
POWER SECTION
Wire Notes Line
	13050 650  14700 650 
Wire Notes Line
	14700 650  14700 1350
Wire Notes Line
	14700 1350 13050 1350
Wire Notes Line
	13050 1350 13050 650 
Text Notes 13850 1300 0    60   ~ 12
EXTERNAL POWER
Text GLabel 14000 7400 1    60   Input ~ 0
VCC3V3
Text Notes 14000 9100 0    60   ~ 12
EXTERNAL RESET BUTTON
Text Notes 13500 9150 1    60   ~ 12
+12V PRESENT
Text Notes 13950 4550 0    60   ~ 12
LEVEL SHIFTERS
Text Notes 1350 1150 0    60   ~ 12
BOOT SELECTOR
Text Notes 10200 6850 1    60   ~ 12
ACTIVITY LED
Wire Notes Line
	13050 1600 15500 1600
Wire Notes Line
	15500 1600 15500 3100
Wire Notes Line
	15500 3100 13050 3100
Wire Notes Line
	13050 3100 13050 1600
Text Notes 14850 3050 0    60   ~ 12
USB SECTION
Text GLabel 2050 9650 2    43   Input ~ 0
VCC5V
Text GLabel 2050 9450 2    43   BiDi ~ 0
KBD_CLOCK
Text GLabel 2050 9300 2    43   BiDi ~ 0
KBD_DATA
$Comp
L GND #PWR023
U 1 1
P 2050 9100
F 0 "#PWR023" H 2050 8850 50  0001 C CNN
F 1 "GND" H 2050 8950 50  0000 C CNN
F 2 "" H 2050 9100 50  0001 C CNN
F 3 "" H 2050 9100 50  0001 C CNN
	1    2050 9100
	-1   0    0    1   
$EndComp
Text Notes 1900 10850 0    60   ~ 12
KEYBOARD CONNECTIONS
$Comp
L CONN_01X01 H1
U 1 1
P 13650 3700
F 0 "H1" H 13650 3800 50  0000 C CNN
F 1 "CONN_01X01" V 13750 3700 50  0000 C CNN
F 2 "Connect:1pin" H 13650 3700 50  0001 C CNN
F 3 "" H 13650 3700 50  0000 C CNN
	1    13650 3700
	1    0    0    -1  
$EndComp
$Comp
L CONN_01X01 H2
U 1 1
P 14050 3700
F 0 "H2" H 14050 3800 50  0000 C CNN
F 1 "CONN_01X01" V 14150 3700 50  0000 C CNN
F 2 "Connect:1pin" H 14050 3700 50  0001 C CNN
F 3 "" H 14050 3700 50  0000 C CNN
	1    14050 3700
	1    0    0    -1  
$EndComp
$Comp
L CONN_01X01 H3
U 1 1
P 14450 3700
F 0 "H3" H 14450 3800 50  0000 C CNN
F 1 "CONN_01X01" V 14550 3700 50  0000 C CNN
F 2 "Connect:1pin" H 14450 3700 50  0001 C CNN
F 3 "" H 14450 3700 50  0000 C CNN
	1    14450 3700
	1    0    0    -1  
$EndComp
$Comp
L CONN_01X01 H4
U 1 1
P 14850 3700
F 0 "H4" H 14850 3800 50  0000 C CNN
F 1 "CONN_01X01" V 14950 3700 50  0000 C CNN
F 2 "Connect:1pin" H 14850 3700 50  0001 C CNN
F 3 "" H 14850 3700 50  0000 C CNN
	1    14850 3700
	1    0    0    -1  
$EndComp
NoConn ~ 14650 3700
NoConn ~ 14250 3700
NoConn ~ 13850 3700
NoConn ~ 13450 3700
$Comp
L Conn_02x03_Odd_Even J2
U 1 1
P 1800 10300
F 0 "J2" H 1850 10500 50  0000 C CNN
F 1 "Conn_02x03_Odd_Even" H 1850 10100 50  0000 C CNN
F 2 "Pin_Headers:Pin_Header_Straight_2x03" H 1800 10300 50  0001 C CNN
F 3 "" H 1800 10300 50  0001 C CNN
	1    1800 10300
	1    0    0    -1  
$EndComp
Text GLabel 1600 10200 0    43   BiDi ~ 0
KBD_CLOCK
Text GLabel 2100 10200 2    43   BiDi ~ 0
KBD_DATA
Text GLabel 1600 10400 0    43   BiDi ~ 0
KBD_RESET
Text GLabel 2100 10400 2    43   Input ~ 0
VCC5V
$Comp
L GND #PWR024
U 1 1
P 2500 10450
F 0 "#PWR024" H 2500 10200 50  0001 C CNN
F 1 "GND" H 2500 10300 50  0000 C CNN
F 2 "" H 2500 10450 50  0001 C CNN
F 3 "" H 2500 10450 50  0001 C CNN
	1    2500 10450
	1    0    0    -1  
$EndComp
$Comp
L GND #PWR025
U 1 1
P 950 10500
F 0 "#PWR025" H 950 10250 50  0001 C CNN
F 1 "GND" H 950 10350 50  0000 C CNN
F 2 "" H 950 10500 50  0001 C CNN
F 3 "" H 950 10500 50  0001 C CNN
	1    950  10500
	1    0    0    -1  
$EndComp
Wire Wire Line
	1600 10300 950  10300
Wire Wire Line
	950  10300 950  10500
Wire Wire Line
	2100 10300 2500 10300
Wire Wire Line
	2500 10300 2500 10450
Wire Notes Line
	800  10800 800  8150
Wire Notes Line
	800  8150 3100 8150
Wire Notes Line
	3100 8150 3100 10900
Wire Notes Line
	3100 10900 800  10900
Wire Notes Line
	800  10900 800  10750
Text Notes 850  8250 0    39   Italic 0
DIN 5 Pinout (Straight)
Wire Notes Line
	13050 3250 15500 3250
Wire Notes Line
	15500 3250 15500 4150
Wire Notes Line
	15500 4150 13050 4150
Wire Notes Line
	13050 4150 13050 3250
Text Notes 14650 4100 0    60   ~ 12
MOUNTING HOLES
Wire Wire Line
	7650 3950 7650 3650
Wire Notes Line
	4500 6750 4500 7700
Wire Notes Line
	1100 950  2250 950 
Wire Notes Line
	2250 950  2250 1750
Wire Notes Line
	2250 1750 1100 1750
Wire Notes Line
	1100 1750 1100 950 
$Comp
L RJ10 J1
U 1 1
P 1600 9400
F 0 "J1" H 1840 9810 50  0000 C CNN
F 1 "RJ10" H 1470 9810 50  0000 C CNN
F 2 "RetroBitLab:RJ10-RECEPTACLE-Assmann-ASS-2004-3-4-LP-N-R" H 1600 9400 50  0001 C CNN
F 3 "" H 1600 9400 50  0000 C CNN
	1    1600 9400
	0    -1   -1   0   
$EndComp
Wire Wire Line
	2050 9100 2050 9200
Wire Wire Line
	2050 9550 2050 9650
$EndSCHEMATC
